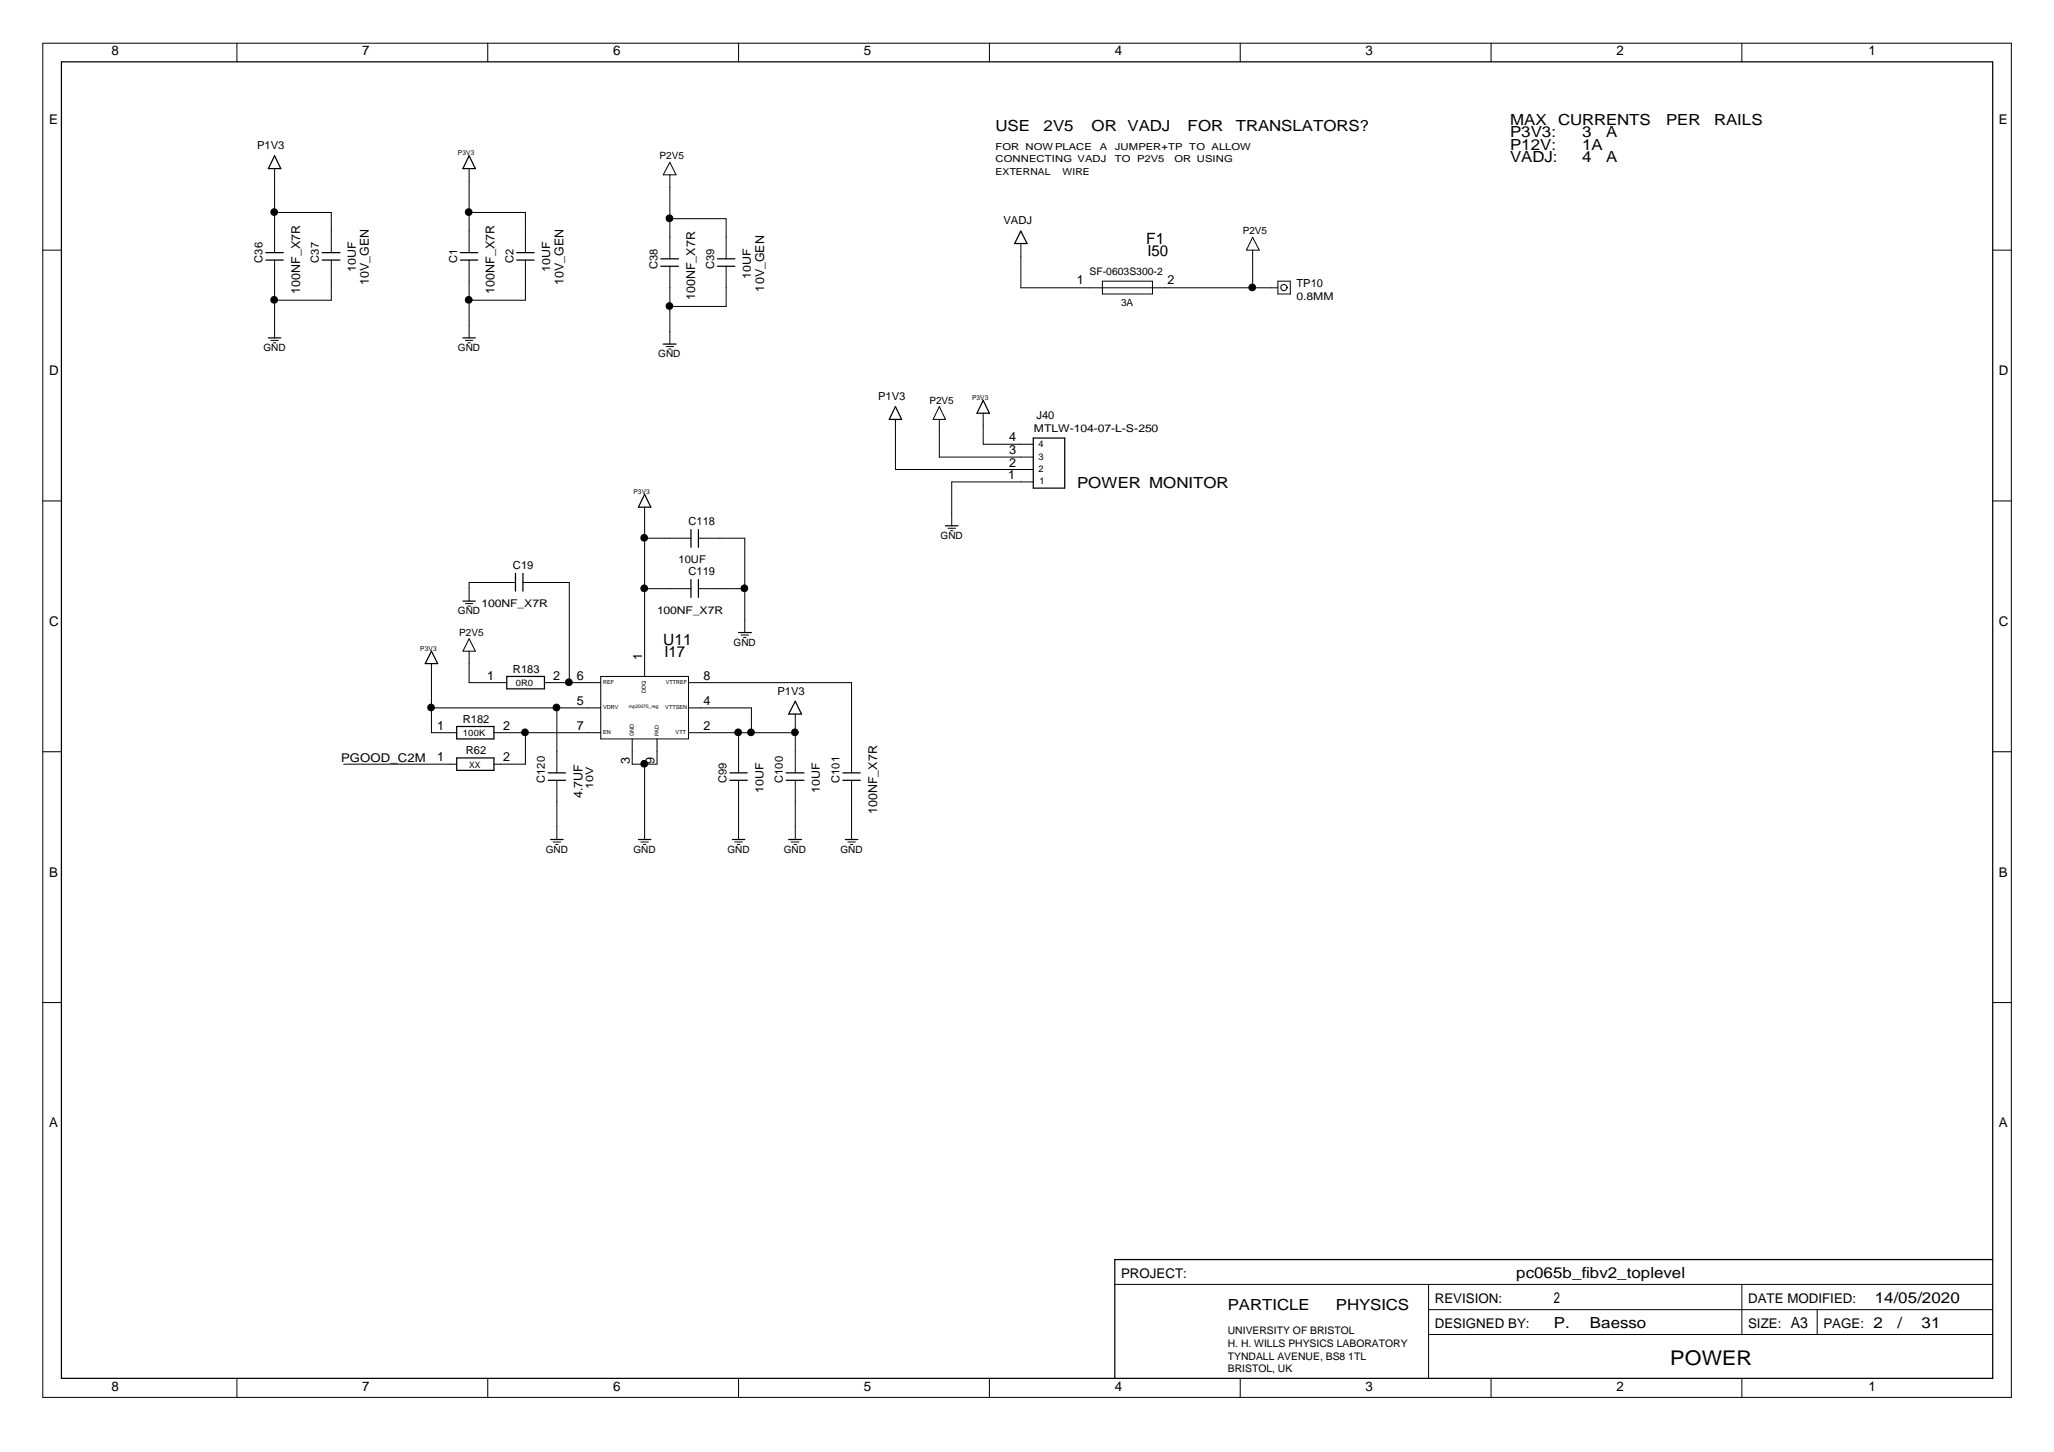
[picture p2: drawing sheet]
<svg xmlns="http://www.w3.org/2000/svg" width="420mm" height="297mm" viewBox="0 0 420 297" stroke-linecap="round" stroke-linejoin="round" font-family="sans-serif">
<g fill="none" stroke="#000" stroke-width=".25">
<path d="M12.6 12.6h395v269.4h-395zM56.2 31.9l1.2 2.6h-2.5zM96 31.9l1.2 2.6h-2.5zM54.4 53.2h3.5M54.4 51.7h3.5M65.9 53.2h3.6M65.9 51.7h3.6M94.2 53.2h3.5M94.2 51.7h3.5M105.7 53.2h3.6M105.7 51.7h3.6M135.2 54.5h3.6"/>
<path d="M135.2 53h3.6M146.8 54.5h3.5M146.8 53h3.5M208.8 47.3l1.3 2.5h-2.5zM54.9 69.1h2.5M94.7 69.1h2.5M135.7 70.4h2.6M183.2 83.2l1.2 2.6h-2.5zM201.1 81.9l1.3 2.6h-2.6zM211.4 89.6h6.4v10.3h-6.4zM105.4 117.3v3.6M107 117.3v3.6"/>
<path d="M131.9 101.1l1.2 2.7h-2.5zM141.3 108.3v3.7M141.3 118.6v3.6M142.9 108.3v3.7M142.9 118.6v3.6M193.4 107.6h2.6M88.3 133.2l1.2 2.6h-2.5zM94.7 123h2.5M103.7 138.4h7.7v2.5h-7.7zM151.1 129.4h2.6M93.4 148.6h7.6v2.6h-7.6zM93.4 155.1h7.6v2.5h-7.6z"/>
<path d="M112.1 159.6h3.6M112.1 158.1h3.6M149.3 159.6h3.6M149.3 158.1h3.6M160.8 159.6h3.7M160.8 158.1h3.7M162.7 143.5l1.2 2.6h-2.6zM172.4 159.6h3.6M172.4 158.1h3.6M112.6 171.7h2.6M130.6 171.7h2.5M149.8 171.7h2.5"/>
<path d="M161.3 171.7h2.6M172.9 171.7h2.6M407.6 257.7h-179.6v24.3"/>
</g>
<g fill="none" stroke="#000" stroke-width=".2">
<path d="M8.8 8.8h402.6v277.1h-402.6zM48.5 8.8v3.8M99.8 8.8v3.8M151.1 8.8v3.8M202.4 8.8v3.8M253.7 8.8v3.8M305 8.8v3.8M356.3 8.8v3.8M56.2 34.5v17.2M96 34.5v17.2M137 35.8v17.2M137 33.2l1.3 2.6h-2.6z"/>
<path d="M8.8 51.2h3.8M56.2 53.2v15.9M56.2 43.5h11.6v8.2M67.8 53.2v8.2h-11.6M96 53.2v15.9M96 43.5h11.5v8.2M107.5 53.2v8.2h-11.5M137 44.7h11.5v8.3M137 54.5v15.9M148.5 54.5v8.2h-11.5M208.8 49.8v9.1h52.6M225.5 57.5h10.2v2.6h-10.2z"/>
<path d="M256.2 48.5l1.4 2.7h-2.6zM256.2 51.2v7.7M261.4 57.5h2.5v2.6h-2.5zM263.3 58.8a.63 .63 0 0 1-.9 .6 .63 .63 0 0 1-.2-1 .63 .63 0 0 1 1 .2l.1 .3M407.6 51.2h3.8M55.4 69.6h1.5M55.9 70.1h.5M95.2 69.6h1.5M95.7 70.1h.5M136.3 70.9h1.5M136.8 71.4h.5M183.2 85.8v10.2h28.2"/>
<path d="M192.1 85.8v7.7h19.3M192.1 83.2l1.3 2.6h-2.5zM201.1 84.5v6.4h10.3M211.4 98.6h-16.7v9M8.8 102.5h3.8M105.4 119.2h-9.4v3.8M107 119.2h9.5v20.4M131.9 103.8v34.6M131.9 110.1h9.4M142.9 110.1h9.4v19.3M193.9 108.1h1.5M194.4 108.6h.5"/>
<path d="M407.6 102.5h3.8M88.3 135.8v14.1h5.1M95.2 123.5h1.5M95.7 124h.5M96 133.2v6.4h7.7M96 130.7l1.2 2.5h-2.5zM111.4 139.6h11.5M122.9 138.4h17.9v12.8h-17.9zM131.9 120.4h9.4M140.8 139.6h33.4v18.5M142.9 120.4h9.4M151.6 129.9h1.5"/>
<path d="M152.1 130.4h.5M8.8 153.8h3.8M70.3 156.3h23.1M88.3 144.8h34.6M101 149.9h21.9M107.5 149.9v6.4h-6.5M113.9 144.8v13.3M113.9 159.6v12.1M129.3 151.2v5.1h5.1v-5.1M131.9 156.3v15.4M140.8 144.8h12.9v5.1M140.8 149.9h21.9"/>
<path d="M151.1 149.9v8.2M151.1 159.6v12.1M162.7 146.1v12M162.7 159.6v12.1M174.2 159.6v12.1M407.6 153.8h3.8M113.1 172.2h1.6M113.7 172.8h.5M131.1 172.2h1.5M131.6 172.8h.5M150.3 172.2h1.5M150.8 172.8h.5"/>
<path d="M161.8 172.2h1.6M162.4 172.8h.5M173.4 172.2h1.6M173.9 172.8h.5M8.8 205.1h3.8M407.6 205.1h3.8M228 262.8h179.6M292.2 267.9h115.4M292.2 262.8v19.2M292.2 273h115.4M356.3 262.8v10.2M371.7 267.9v5.1"/>
<path d="M48.5 282v3.9M99.8 282v3.9M151.1 282v3.9M202.4 282v3.9M253.7 282v3.9M305 282v3.9M356.3 282v3.9"/>
<circle cx="56.1" cy="43.4" r=".69"/>
<circle cx="95.9" cy="43.4" r=".69"/>
<circle cx="136.9" cy="44.7" r=".69"/>
<circle cx="256.1" cy="58.8" r=".69"/>
<circle cx="56.1" cy="61.3" r=".69"/>
<circle cx="95.9" cy="61.3" r=".69"/>
<circle cx="136.9" cy="62.6" r=".69"/>
<circle cx="131.8" cy="110" r=".69"/>
<circle cx="116.4" cy="139.6" r=".69"/>
<circle cx="131.8" cy="120.4" r=".69"/>
<circle cx="152.3" cy="120.4" r=".69"/>
<circle cx="88.2" cy="144.7" r=".69"/>
<circle cx="107.4" cy="149.8" r=".69"/>
<circle cx="113.8" cy="144.7" r=".69"/>
<circle cx="131.8" cy="156.3" r=".69"/>
<circle cx="151" cy="149.8" r=".69"/>
<circle cx="153.6" cy="149.8" r=".69"/>
<circle cx="162.6" cy="149.8" r=".69"/>
</g>
<g fill="#000">
<circle cx="56.1" cy="43.4" r=".69"/>
<circle cx="95.9" cy="43.4" r=".69"/>
<circle cx="136.9" cy="44.7" r=".69"/>
<circle cx="256.1" cy="58.8" r=".69"/>
<circle cx="56.1" cy="61.3" r=".69"/>
<circle cx="95.9" cy="61.3" r=".69"/>
<circle cx="136.9" cy="62.6" r=".69"/>
<circle cx="131.8" cy="110" r=".69"/>
<circle cx="116.4" cy="139.6" r=".69"/>
<circle cx="131.8" cy="120.4" r=".69"/>
<circle cx="152.3" cy="120.4" r=".69"/>
<circle cx="88.2" cy="144.7" r=".69"/>
<circle cx="107.4" cy="149.8" r=".69"/>
<circle cx="113.8" cy="144.7" r=".69"/>
<circle cx="131.8" cy="156.3" r=".69"/>
<circle cx="151" cy="149.8" r=".69"/>
<circle cx="153.6" cy="149.8" r=".69"/>
<circle cx="162.6" cy="149.8" r=".69"/>
</g>
<text font-size="4.1" x="341.7" y="279.2">POWER</text>
<g font-size="3.2">
<text x="234.5" y="49.8">F1</text>
<text x="135.7" y="131.9">U11</text>
</g>
<g font-size="3.1">
<text x="203.7" y="26.8">USE</text>
<text x="213.5" y="26.8">2V5</text>
<text x="223.3" y="26.8">OR VADJ</text>
<text x="242.9" y="26.8">FOR</text>
<text x="252.8" y="26.8">TRANSLATORS?</text>
<text x="308.9" y="25.5">MAX</text>
<text x="308.9" y="28.1">P3V3:</text>
<text x="318.7" y="25.5">CURRENTS</text>
<text x="323.6" y="28.1">3</text>
<text x="328.5" y="28.1">A</text>
<text x="340.8" y="25.5">PER</text>
<text x="350.6" y="25.5">RAILS</text>
<text x="308.9" y="30.6">P12V:</text>
<text x="308.9" y="33.2">VADJ:</text>
<text x="323.6" y="30.6">1A</text>
<text x="323.6" y="33.2">4</text>
<text x="328.5" y="33.2">A</text>
<text x="234.7" y="52.4">I50</text>
<text x="220.3" y="99.9">POWER MONITOR</text>
<text x="135.9" y="134.5">I17</text>
<text x="310.2" y="261.5">pc065b_fibv2_toplevel</text>
<text x="251.2" y="267.9">PARTICLE</text>
<text x="273.3" y="267.9">PHYSICS</text>
<text x="317.9" y="266.6">2</text>
<text x="383.5" y="266.6">14/05/2020</text>
<text x="317.9" y="271.7">P.</text>
<text x="325.2" y="271.7">Baesso</text>
<text x="366.3" y="271.7">A3</text>
<text x="383.2" y="271.7">2</text>
<text x="388.1" y="271.7">/</text>
<text x="393.1" y="271.7">31</text>
</g>
<g font-size="2.7">
<text x="22.8" y="11.3">8</text>
<text x="74.1" y="11.3">7</text>
<text x="125.4" y="11.3">6</text>
<text x="176.7" y="11.3">5</text>
<text x="228" y="11.3">4</text>
<text x="279.3" y="11.3">3</text>
<text x="330.7" y="11.3">2</text>
<text x="382.2" y="11.3">1</text>
<text x="10" y="25.4">E</text>
<text x="408.9" y="25.4">E</text>
<text x="10" y="76.7">D</text>
<text x="408.9" y="76.7">D</text>
<text x="10" y="128">C</text>
<text x="408.9" y="128">C</text>
<text x="10" y="179.4">B</text>
<text x="408.9" y="179.4">B</text>
<text x="10" y="230.6">A</text>
<text x="408.9" y="230.6">A</text>
<text x="229.3" y="261.4">PROJECT:</text>
<text x="293.5" y="266.6">REVISION:</text>
<text x="357.6" y="266.6">DATE MODIFIED:</text>
<text x="293.5" y="271.6">DESIGNED BY:</text>
<text x="357.6" y="271.6">SIZE:</text>
<text x="373" y="271.6">PAGE:</text>
<text x="22.8" y="284.5">8</text>
<text x="74.1" y="284.5">7</text>
<text x="125.4" y="284.5">6</text>
<text x="176.7" y="284.5">5</text>
<text x="228" y="284.5">4</text>
<text x="279.3" y="284.5">3</text>
<text x="330.7" y="284.5">2</text>
<text x="382.2" y="284.5">1</text>
</g>
<g font-size="2.6">
<text x="220.3" y="58.2">1</text>
<text x="238.8" y="58.2">2</text>
<text x="206.5" y="90.3">4</text>
<text x="206.5" y="92.8">3</text>
<text x="206.5" y="95.5">2</text>
<text x="206.2" y="98">1</text>
<text x="131.4" y="135.1" transform="rotate(-90 131.4 135.1)">1</text>
<text x="99.7" y="139.1">1</text>
<text x="113.1" y="139.1">2</text>
<text x="118" y="139.1">6</text>
<text x="143.9" y="139.1">8</text>
<text x="89.4" y="149.3">1</text>
<text x="102.9" y="149.3">2</text>
<text x="118" y="144.1">5</text>
<text x="118" y="149.3">7</text>
<text x="143.9" y="149.3">2</text>
<text x="143.9" y="144.1">4</text>
<text x="89.4" y="155.7">1</text>
<text x="102.9" y="155.7">2</text>
<text x="128.8" y="156.2" transform="rotate(-90 128.8 156.2)">3</text>
<text x="133.9" y="156.2" transform="rotate(-90 133.9 156.2)">9</text>
</g>
<g font-size="2.5">
<text x="75.5" y="58.4" transform="rotate(-90 75.5 58.4)">10V_GEN</text>
<text x="115.3" y="58.4" transform="rotate(-90 115.3 58.4)">10V_GEN</text>
<text x="156.3" y="59.6" transform="rotate(-90 156.3 59.6)">10V_GEN</text>
<text x="61.4" y="60.1" transform="rotate(-90 61.4 60.1)">100NF_X7R</text>
<text x="101.1" y="60.1" transform="rotate(-90 101.1 60.1)">100NF_X7R</text>
<text x="142.2" y="61.4" transform="rotate(-90 142.2 61.4)">100NF_X7R</text>
<text x="69.8" y="155.8">PGOOD_C2M</text>
<text x="119.2" y="163.3" transform="rotate(-90 119.2 163.3)">4.7UF</text>
<text x="179.4" y="166.6" transform="rotate(-90 179.4 166.6)">100NF_X7R</text>
</g>
<g font-size="2.3">
<text x="52.6" y="30.5">P1V3</text>
<text x="205.3" y="45.9">VADJ</text>
<text x="53.7" y="53.7" transform="rotate(-90 53.7 53.7)">C36</text>
<text x="65.2" y="53.7" transform="rotate(-90 65.2 53.7)">C37</text>
<text x="93.5" y="53.7" transform="rotate(-90 93.5 53.7)">C1</text>
<text x="105" y="53.7" transform="rotate(-90 105 53.7)">C2</text>
<text x="72.8" y="55.7" transform="rotate(-90 72.8 55.7)">10UF</text>
<text x="112.6" y="55.7" transform="rotate(-90 112.6 55.7)">10UF</text>
<text x="134.5" y="55" transform="rotate(-90 134.5 55)">C38</text>
<text x="146.1" y="55" transform="rotate(-90 146.1 55)">C39</text>
<text x="153.6" y="57" transform="rotate(-90 153.6 57)">10UF</text>
<text x="265.2" y="58.8">TP10</text>
<text x="179.6" y="81.8">P1V3</text>
<text x="212" y="85.7">J40</text>
<text x="140.8" y="107.5">C118</text>
<text x="104.9" y="116.5">C19</text>
<text x="140.8" y="117.7">C119</text>
<text x="104.9" y="137.6">R183</text>
<text x="159" y="142.1">P1V3</text>
<text x="94.7" y="147.9">R182</text>
<text x="95.3" y="154.3">R62</text>
<text x="111.5" y="160.1" transform="rotate(-90 111.5 160.1)">C120</text>
<text x="148.6" y="160.1" transform="rotate(-90 148.6 160.1)">C99</text>
<text x="160.1" y="160.1" transform="rotate(-90 160.1 160.1)">C100</text>
<text x="171.7" y="160.1" transform="rotate(-90 171.7 160.1)">C101</text>
<text x="156.2" y="162.2" transform="rotate(-90 156.2 162.2)">10UF</text>
<text x="167.7" y="162.2" transform="rotate(-90 167.7 162.2)">10UF</text>
</g>
<g font-size="2.2">
<text x="265.2" y="61.4">0.8MM</text>
<text x="211.4" y="88.3">MTLW-104-07-L-S-250</text>
<text x="138.8" y="115.3">10UF</text>
<text x="98.5" y="124.2">100NF_X7R</text>
<text x="134.4" y="125.5">100NF_X7R</text>
</g>
<g font-size="2.1">
<text x="222.9" y="56.3">SF-0603S300-2</text>
<text x="121.4" y="161.3" transform="rotate(-90 121.4 161.3)">10V</text>
<text x="251.2" y="273">UNIVERSITY OF BRISTOL</text>
<text x="251.2" y="275.6">H. H. WILLS PHYSICS LABORATORY</text>
<text x="251.2" y="278.2">TYNDALL AVENUE, BS8 1TL</text>
<text x="251.2" y="280.7">BRISTOL, UK</text>
</g>
<g font-size="2">
<text x="134.9" y="32.5">P2V5</text>
<text x="203.7" y="33.2">CONNECTING VADJ</text>
<text x="203.7" y="30.6">FOR NOW PLACE</text>
<text x="203.7" y="35.8">EXTERNAL</text>
<text x="217.4" y="35.8">WIRE</text>
<text x="225" y="30.6">A</text>
<text x="228" y="33.2">TO P2V5</text>
<text x="228" y="30.6">JUMPER+TP TO ALLOW</text>
<text x="240.2" y="33.2">OR USING</text>
<text x="254.2" y="48">P2V5</text>
<text x="229.3" y="62.6">3A</text>
<text x="53.9" y="71.8">GND</text>
<text x="93.7" y="71.8">GND</text>
<text x="134.7" y="73.1">GND</text>
<text x="190.1" y="82.6">P2V5</text>
<text x="192.4" y="110.4">GND</text>
<text x="93.7" y="125.7">GND</text>
<text x="93.9" y="130.1">P2V5</text>
<text x="150.1" y="132.1">GND</text>
<text x="111.6" y="174.4">GND</text>
<text x="129.6" y="174.4">GND</text>
<text x="148.8" y="174.4">GND</text>
<text x="160.3" y="174.4">GND</text>
<text x="171.9" y="174.4">GND</text>
</g>
<g font-size="1.9">
<text x="212.5" y="94">3</text>
<text x="212.5" y="91.4">4</text>
<text x="212.5" y="96.6">2</text>
<text x="212.6" y="99.1">1</text>
</g>
<g font-size="1.8">
<text x="105.5" y="140.4">0R0</text>
<text x="94.7" y="150.7">100K</text>
<text x="96" y="157.1">XX</text>
</g>
<g font-size="1.4">
<text x="93.7" y="31.8">P3V3</text>
<text x="198.8" y="81.8">P3V3</text>
<text x="129.6" y="101">P3V3</text>
<text x="86" y="133.1">P3V3</text>
</g>
<g font-size="1.1">
<text x="123.4" y="139.9">REF</text>
<text x="132.1" y="141.8" transform="rotate(-90 132.1 141.8)">DDQ</text>
<text x="136.2" y="139.9">VTTREF</text>
<text x="123.4" y="145">VDRV</text>
<text x="136.1" y="145">VTTSEN</text>
<text x="123.4" y="150.1">EN</text>
<text x="129.7" y="150.7" transform="rotate(-90 129.7 150.7)">GND</text>
<text x="134.7" y="150.7" transform="rotate(-90 134.7 150.7)">PAD</text>
<text x="138.2" y="150.1">VTT</text>
</g>
<text font-size="1" x="128.6" y="144.9">mp20075_reg</text>
</svg>
